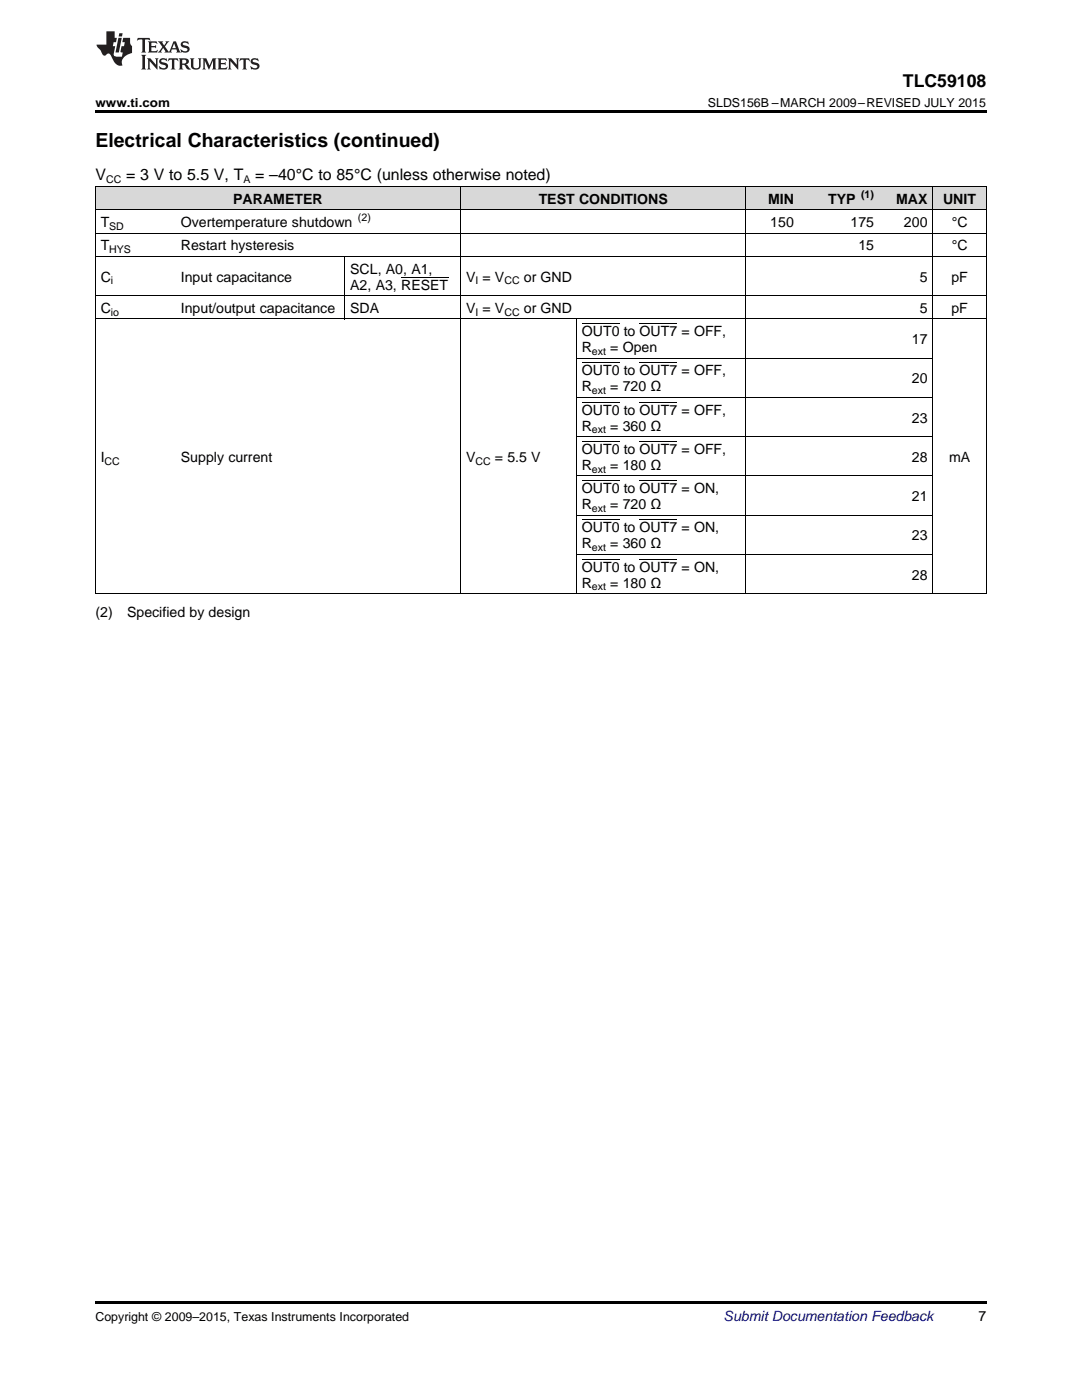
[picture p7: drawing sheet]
<svg xmlns="http://www.w3.org/2000/svg" width="216mm" height="279mm" viewBox="0 0 216 279" stroke-linecap="round" stroke-linejoin="round" font-family="sans-serif">
<g fill="#d8d8d8">
<path d="M19 37.3h16v4.6h-16z"/>
<path d="M35 37.3h33.8v4.6h-33.8z"/>
<path d="M68.8 37.3h23.1v4.6h-23.1z"/>
<path d="M91.9 37.3h23.1v4.6h-23.1z"/>
<path d="M115 37.3h33.8v4.6h-33.8z"/>
<path d="M148.8 37.3h10.7v4.6h-10.7z"/>
<path d="M159.5 37.3h16v4.6h-16z"/>
<path d="M175.5 37.3h10.7v4.6h-10.7z"/>
<path d="M186.2 37.3h10.6v4.6h-10.6z"/>
</g>
<path d="M19 22h177.8v.5h-177.8zM19 259.7h177.8v.5h-177.8z" fill="#000"/>
<g fill="none" stroke="#000" stroke-width=".2">
<path d="M19 37.2h177.8v81.3M19.1 37.2v81.3M91.9 37.2v81.3M148.8 37.2v81.3M186.1 37.2v81.3M19 59h177.8M19 51.2h177.8M19 46.5h177.8M19 41.9h177.8M68.8 51.2v12.5M19 63.7h177.8M115 63.7v54.8"/>
<path d="M115 79.3h71.2M115 71.5h71.2M115 95h71.2M115 87.2h71.2M19 118.5h177.8M115 110.6h71.2M115 102.8h71.2"/>
</g>
<g fill="#231f20">
<path d="M27.5 7.6l-.1 .5 .4-.2h.6v.1v2.1l-.2 .4h1l-.3-.4v-2.1l.1-.1h.5l.5 .2-.2-.5zM29.5 8.3l.2 .3v1.5l-.2 .4h1.8l.2-.6a1.04 1.04 0 0 1-1.3 .2v-.7h.6l.3 .2v-.6l-.3 .2h-.6v-.6l.8-.1 .4 .3-.2-.5zM31.5 8.3l.9 1.1-.9 1.1h.8l-.2-.2 .5-.7 .4 .7-.2 .2h1.5l-.1-.2 .1-.4h.9l.1 .4-.2 .2h1l-.3-.3-.7-1.9h-.5l-.9 2-.8-1 .9-1h-.8l.1 .3-.3 .5-.4-.6 .2-.2zM34.7 8.6l.4 1h-.7zM36.3 8.4a.63 .63 0 0 0-.2 .7 .63 .63 0 0 0 .6 .4l.6 .2 .1 .2a.75 .75 0 0 1-.7 .4 .75 .75 0 0 1-.6-.5l.1 .7 .1-.1a1.11 1.11 0 0 0 1.5-.6 1.13 1.13 0 0 0-1.2-.8l-.1-.4a1.04 1.04 0 0 1 1.2 .2l-.2-.5-.1 .1-.5-.2zM28.2 10.9l.2 .4v2.2l-.2 .4h1l-.3-.4v-2.2l.3-.4zM29.3 11.6l.3 .4v1.5l-.3 .4h.8l-.2-.4v-1.3l1.5 1.7v-1.9l.2-.4h-.7l.2 .4v.9l-1.1-1.3zM32 11.8a.62 .62 0 0 0-.2 .7 .62 .62 0 0 0 .6 .4l.6 .1 .1 .3a.76 .76 0 0 1-.7 .3 .76 .76 0 0 1-.6-.4l.1 .7 .1-.1a1.11 1.11 0 0 0 1.5-.6 1.13 1.13 0 0 0-1.2-.8l-.1-.4a1.04 1.04 0 0 1 1.2 .2l-.2-.6-.1 .1-.5-.1zM33.7 11.6l-.2 .6a.61 .61 0 0 1 .8-.3v1.6l-.2 .4h.9l-.2-.4v-1.6a.63 .63 0 0 1 .8 .3l-.2-.6zM35.6 11.6l.3 .4v1.5l-.3 .4h1l-.2-.2v-.8l.5 .2a.76 .76 0 0 0 1.2 .7l-1-1a.58 .58 0 0 0 .6-.5 .58 .58 0 0 0-.5-.6zM36.4 11.9h.1a.45 .45 0 0 1 .5 .1 .45 .45 0 0 1 .1 .5l-.7 .2zM37.9 11.6l.2 .2a2.17 2.17 0 0 0 .3 1.9 .99 .99 0 0 0 1.6-.6v-1.1l.2-.4h-.7l.2 .2a1.92 1.92 0 0 1-.2 1.8 .6 .6 0 0 1-.9-.5v-1.1l.2-.4zM40.4 11.6l.2 .4v1.5l-.2 .4h.7l-.2-.4v-1.4l.8 1.8 .8-1.8v1.4l-.2 .4h.9l-.2-.4v-1.5l.2-.4h-.8l-.6 1.5-.6-1.5zM43.4 11.6l.2 .4v1.5l-.2 .4h1.8l.2-.6a1.04 1.04 0 0 1-1.3 .1v-.6h.5l.4 .2v-.6l-.4 .2h-.5v-.7h.8l.3 .3-.1-.6zM45.5 11.6l.2 .4v1.5l-.2 .4h.7l-.2-.4v-1.3l1.5 1.7v-1.9l.2-.4h-.7l.2 .4v.9l-1.1-1.3zM47.9 11.6l-.1 .6a.61 .61 0 0 1 .8-.3v1.6l-.3 .4h1l-.3-.4 .1-1.6a.63 .63 0 0 1 .7 .3l-.1-.6zM50.2 11.8a.62 .62 0 0 0-.2 .7 .62 .62 0 0 0 .6 .4l.6 .1 .2 .3a.76 .76 0 0 1-.8 .3 .76 .76 0 0 1-.6-.4l.1 .7 .2-.1a1.11 1.11 0 0 0 1.5-.6 1.13 1.13 0 0 0-1.3-.8l-.1-.4a1.04 1.04 0 0 1 1.2 .2l-.1-.6-.2 .1-.5-.1z"/>
<path d="M21.2 6.3v2.6h-1.9l.1 .4 .7 .9a.91 .91 0 0 0 1 .8 .56 .56 0 0 1 .5-.3 .56 .56 0 0 1 .5 .3l.4 .8a1.53 1.53 0 0 0 1.9 1.2 1.54 1.54 0 0 1 1-2.1l.9-.3v-1.4a1.52 1.52 0 0 1-.3-1.6h-1.4l-.2 .8h.5l-.2 .8h-.4l-.2 1v.2l.4 .1-.2 .8a1.93 1.93 0 0 1-1.6-.3l.3-1.8h-.5l.2-.8h.4l.2-.8h-.4v-1.3zM23.6 7.6l-.6 2.9h.7l.6-2.9zM23.8 6.6l-.1 .7h.6l.2-.7z"/>
</g>
<g fill="none" stroke="#000" stroke-width=".2">
<path d="M80 55.3h9.4M116.1 72.4h7.5M116.1 64.6h7.5M127.6 72.4h7.5M127.6 64.6h7.5M116.1 95.9h7.5M116.1 88.1h7.5M116.1 80.3h7.5M127.6 95.9h7.5M127.6 88.1h7.5M127.6 80.3h7.5M116.1 111.6h7.5"/>
<path d="M116.1 103.8h7.5M127.6 111.6h7.5M127.6 103.8h7.5"/>
</g>
<text font-size="3.9" x="19" y="29.3">Electrical Characteristics (continued)</text>
<text font-size="3.5" x="180.2" y="17.3">TLC59108</text>
<g font-size="3.2">
<text x="19" y="36">V</text>
<text x="25.2" y="36">= 3 V to 5.5 V, T</text>
<text x="50.9" y="36">= –40°C to 85°C (unless otherwise noted)</text>
</g>
<g font-size="2.8">
<text x="46.5" y="40.6">PARAMETER</text>
<text x="107.5" y="40.6">TEST</text>
<text x="115.5" y="40.6">CONDITIONS</text>
<text x="153.2" y="40.6">MIN</text>
<text x="165.2" y="40.6">TYP</text>
<text x="178.8" y="40.6">MAX</text>
<text x="188.2" y="40.6">UNIT</text>
<text x="20.1" y="45.3">T</text>
<text x="36.1" y="45.3">Overtemperature shutdown</text>
<text x="153.7" y="45.3">150</text>
<text x="169.7" y="45.3">175</text>
<text x="180.4" y="45.3">200</text>
<text x="189.9" y="45.3">°C</text>
<text x="20.1" y="50">T</text>
<text x="36.1" y="50">Restart hysteresis</text>
<text x="171.3" y="50">15</text>
<text x="189.9" y="50">°C</text>
<text x="20.1" y="56.2">C</text>
<text x="36.1" y="56.2">Input capacitance</text>
<text x="69.9" y="54.6">SCL, A0, A1,</text>
<text x="69.9" y="57.8">A2, A3, RESET</text>
<text x="93" y="56.2">V = V</text>
<text x="104.5" y="56.2">or GND</text>
<text x="183.5" y="56.2">5</text>
<text x="189.8" y="56.2">pF</text>
<text x="20.1" y="62.4">C</text>
<text x="36.1" y="62.4">Input/output capacitance</text>
<text x="69.9" y="62.4">SDA</text>
<text x="93" y="62.4">V = V</text>
<text x="104.5" y="62.4">or GND</text>
<text x="183.5" y="62.4">5</text>
<text x="189.8" y="62.4">pF</text>
<text x="116.1" y="67.1">OUT0 to OUT7 = OFF,</text>
<text x="116.1" y="70.3">R</text>
<text x="121.8" y="70.3">= Open</text>
<text x="182" y="68.7">17</text>
<text x="116.1" y="74.9">OUT0 to OUT7 = OFF,</text>
<text x="182" y="76.5">20</text>
<text x="116.1" y="78.1">R</text>
<text x="116.1" y="82.8">OUT0 to OUT7 = OFF,</text>
<text x="121.8" y="78.1">= 720 Ω</text>
<text x="116.1" y="85.9">R</text>
<text x="121.8" y="85.9">= 360 Ω</text>
<text x="182" y="84.3">23</text>
<text x="20.1" y="92.2">I</text>
<text x="36.1" y="92.2">Supply current</text>
<text x="93" y="92.2">V</text>
<text x="98.7" y="92.2">= 5.5 V</text>
<text x="116.1" y="90.6">OUT0 to OUT7 = OFF,</text>
<text x="116.1" y="93.8">R</text>
<text x="121.8" y="93.8">= 180 Ω</text>
<text x="182" y="92.2">28</text>
<text x="189.4" y="92.2">mA</text>
<text x="116.1" y="98.4">OUT0 to OUT7 = ON,</text>
<text x="116.1" y="101.6">R</text>
<text x="121.8" y="101.6">= 720 Ω</text>
<text x="182" y="100">21</text>
<text x="116.1" y="106.3">OUT0 to OUT7 = ON,</text>
<text x="182" y="107.8">23</text>
<text x="116.1" y="109.4">R</text>
<text x="121.8" y="109.4">= 360 Ω</text>
<text x="116.1" y="114.1">OUT0 to OUT7 = ON,</text>
<text x="116.1" y="117.3">R</text>
<text x="121.8" y="117.3">= 180 Ω</text>
<text x="182" y="115.7">28</text>
<text x="19" y="123.1">(2)</text>
<text x="25.4" y="123.1">Specified by design</text>
<text x="195.3" y="263.6">7</text>
</g>
<text font-size="2.8" fill="#0000c8" x="144.4" y="263.6">Submit Documentation Feedback</text>
<g font-size="2.5">
<text x="19" y="21.4">www.ti.com</text>
<text x="141.3" y="21.4">SLDS156B –MARCH 2009–REVISED JULY 2015</text>
<text x="19" y="263.6">Copyright © 2009–2015, Texas Instruments Incorporated</text>
</g>
<g font-size="2.1">
<text x="21.2" y="36.6">CC</text>
<text x="48.6" y="36.6">A</text>
<text x="171.8" y="39.5">(1)</text>
<text x="21.8" y="45.9">SD</text>
<text x="71.4" y="44.2">(2)</text>
<text x="21.8" y="50.5">HYS</text>
<text x="22.1" y="56.8">i</text>
<text x="94.9" y="56.8">I</text>
<text x="100.6" y="56.8">CC</text>
<text x="22.1" y="63">io</text>
<text x="94.9" y="63">I</text>
<text x="100.6" y="63">CC</text>
<text x="118.1" y="70.8">ext</text>
<text x="118.1" y="78.7">ext</text>
<text x="118.1" y="86.5">ext</text>
<text x="20.9" y="92.7">CC</text>
<text x="94.9" y="92.7">CC</text>
<text x="118.1" y="94.3">ext</text>
<text x="118.1" y="102.2">ext</text>
<text x="118.1" y="110">ext</text>
<text x="118.1" y="117.8">ext</text>
</g>
</svg>
